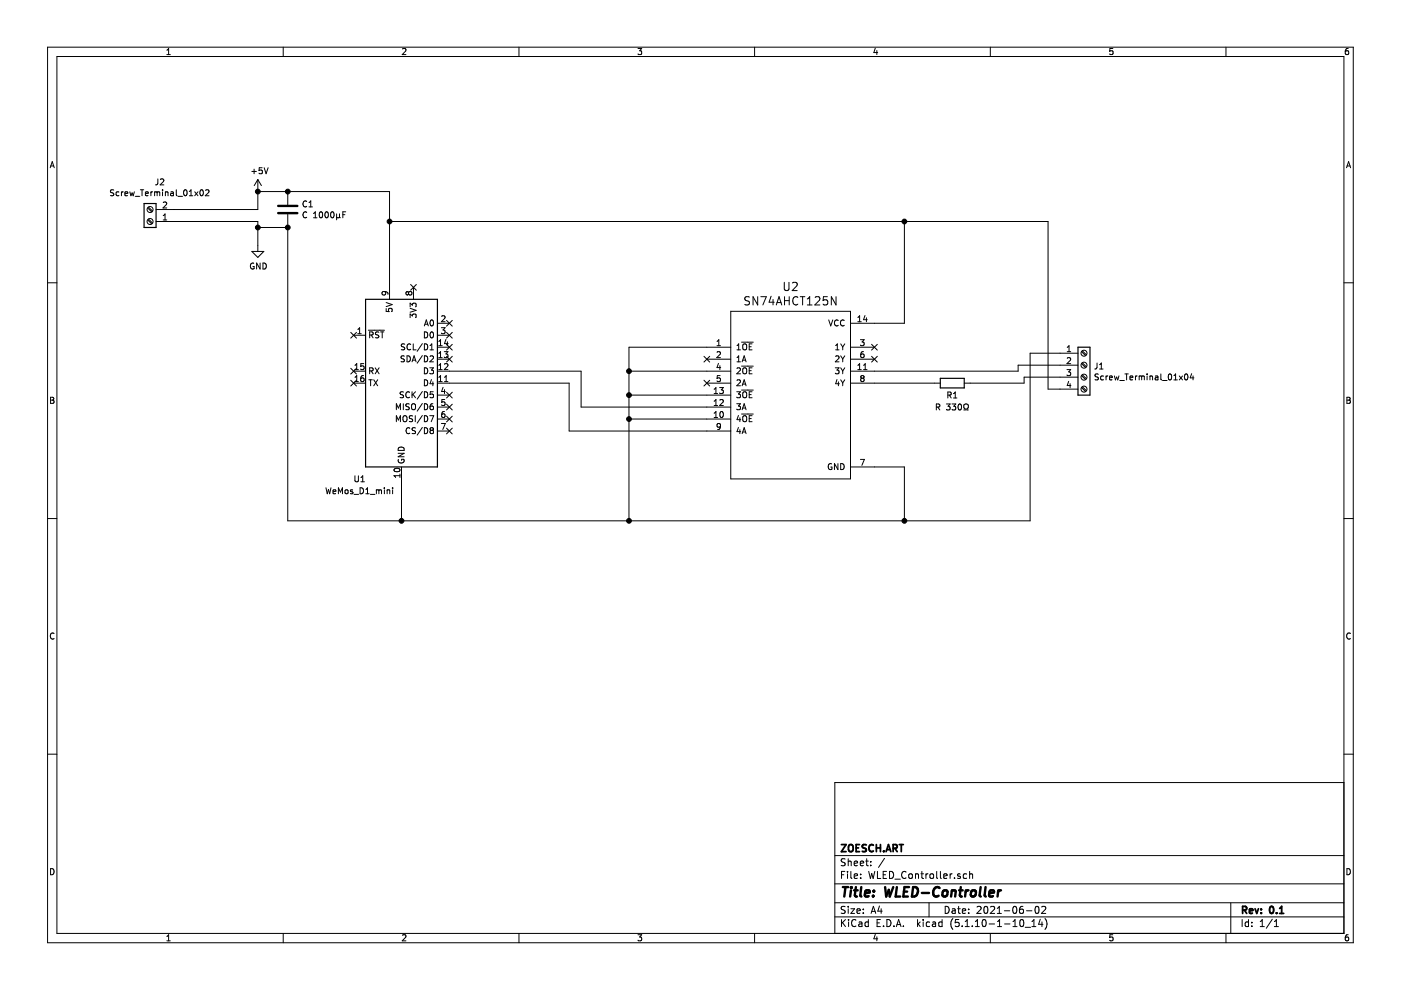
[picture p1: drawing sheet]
EESchema Schematic File Version 4
EELAYER 30 0
EELAYER END
$Descr A4 11693 8268
encoding utf-8
Sheet 1 1
Title "WLED-Controller"
Date "2021-06-02"
Rev "0.1"
Comp "ZOESCH.ART"
Comment1 ""
Comment2 ""
Comment3 ""
Comment4 ""
$EndDescr
$Comp
L power:GND #PWR02
U 1 1
P 2150 2050
F 0 "#PWR02" H 2150 1800 50  0001 C CNN
F 1 "GND" H 2155 1877 50  0000 C CNN
F 2 "" H 2150 2050 50  0001 C CNN
F 3 "" H 2150 2050 50  0001 C CNN
	1    2150 2050
	1    0    0    -1  
$EndComp
Wire Wire Line
	2150 1600 2400 1600
Wire Wire Line
	3250 1600 3250 1850
Wire Wire Line
	5250 4350 5250 3500
Wire Wire Line
	5250 3500 5900 3500
Wire Wire Line
	5250 3500 5250 3300
Wire Wire Line
	5250 3300 5900 3300
Connection ~ 5250 3500
Wire Wire Line
	5250 3300 5250 3100
Wire Wire Line
	5250 3100 5900 3100
Connection ~ 5250 3300
Wire Wire Line
	5250 3100 5250 2900
Wire Wire Line
	5250 2900 5900 2900
Connection ~ 5250 3100
Wire Wire Line
	5250 4350 7550 4350
Wire Wire Line
	7550 4350 7550 3900
Wire Wire Line
	7550 3900 7300 3900
Connection ~ 5250 4350
Wire Wire Line
	3750 3100 4850 3100
Wire Wire Line
	4850 3100 4850 3400
Wire Wire Line
	4850 3400 5900 3400
Wire Wire Line
	3750 3200 4750 3200
Wire Wire Line
	4750 3200 4750 3600
Wire Wire Line
	4750 3600 5900 3600
$Comp
L power:+5V #PWR01
U 1 1
P 2150 1600
F 0 "#PWR01" H 2150 1450 50  0001 C CNN
F 1 "+5V" H 2165 1773 50  0000 C CNN
F 2 "" H 2150 1600 50  0001 C CNN
F 3 "" H 2150 1600 50  0001 C CNN
	1    2150 1600
	1    0    0    -1  
$EndComp
$Comp
L Device:C C1
U 1 1
P 2400 1750
F 0 "C1" H 2515 1796 50  0000 L CNN
F 1 "C 1000µF" H 2515 1705 50  0000 L CNN
F 2 "Capacitor_THT:CP_Radial_D10.0mm_P5.00mm" H 2438 1600 50  0001 C CNN
F 3 "~" H 2400 1750 50  0001 C CNN
	1    2400 1750
	1    0    0    -1  
$EndComp
Wire Wire Line
	2150 1900 2150 2050
Wire Wire Line
	2150 1900 2400 1900
Wire Wire Line
	2400 1900 2400 4350
Connection ~ 2400 1900
Connection ~ 2400 1600
Wire Wire Line
	2400 1600 3250 1600
$Comp
L Connector:Screw_Terminal_01x04 J1
U 1 1
P 9050 3050
F 0 "J1" H 9130 3042 50  0000 L CNN
F 1 "Screw_Terminal_01x04" H 9130 2951 50  0000 L CNN
F 2 "TerminalBlock:TerminalBlock_bornier-4_P5.08mm" H 9050 3050 50  0001 C CNN
F 3 "~" H 9050 3050 50  0001 C CNN
	1    9050 3050
	1    0    0    -1  
$EndComp
Wire Wire Line
	7300 3100 8500 3100
Wire Wire Line
	8500 3050 8850 3050
Wire Wire Line
	7300 3200 7800 3200
Wire Wire Line
	8550 3200 8550 3150
Wire Wire Line
	8550 3150 8850 3150
Connection ~ 7550 4350
Wire Wire Line
	8100 3200 8550 3200
$Comp
L Device:R R1
U 1 1
P 7950 3200
F 0 "R1" V 8050 3200 50  0000 C CNN
F 1 "R 330Ω" V 8150 3200 50  0000 C CNN
F 2 "Resistor_THT:R_Axial_DIN0207_L6.3mm_D2.5mm_P7.62mm_Horizontal" V 7880 3200 50  0001 C CNN
F 3 "~" H 7950 3200 50  0001 C CNN
	1    7950 3200
	0    1    1    0   
$EndComp
$Comp
L Connector:Screw_Terminal_01x02 J2
U 1 1
P 1250 1850
F 0 "J2" H 1168 1525 50  0000 C CNN
F 1 "Screw_Terminal_01x02" H 1168 1616 50  0000 C CNN
F 2 "TerminalBlock:TerminalBlock_bornier-2_P5.08mm" H 1250 1850 50  0001 C CNN
F 3 "~" H 1250 1850 50  0001 C CNN
	1    1250 1850
	-1   0    0    1   
$EndComp
Wire Wire Line
	1450 1750 2150 1750
Wire Wire Line
	2150 1750 2150 1600
Wire Wire Line
	1450 1850 2150 1850
Wire Wire Line
	2150 1850 2150 1900
Connection ~ 2150 1900
Wire Wire Line
	8500 3100 8500 3050
Wire Wire Line
	8600 4350 8600 2950
Wire Wire Line
	8600 2950 8850 2950
Wire Wire Line
	7550 4350 8600 4350
Wire Wire Line
	8750 1850 8750 3250
Wire Wire Line
	8750 3250 8850 3250
$Comp
L SN74AHCT125:SN74AHCT125N U2
U 1 1
P 6600 3300
F 0 "U2" H 6600 4208 69  0000 C CNN
F 1 "SN74AHCT125N" H 6600 4088 69  0000 C CNN
F 2 "Package_DIP:DIP-14_W7.62mm_LongPads" H 6600 3300 50  0001 C CNN
F 3 "" H 6600 3300 50  0001 C CNN
	1    6600 3300
	1    0    0    -1  
$EndComp
NoConn ~ 5900 3000
NoConn ~ 5900 3200
NoConn ~ 7300 2900
NoConn ~ 7300 3000
NoConn ~ 3750 2700
NoConn ~ 3750 2800
NoConn ~ 3750 2900
NoConn ~ 3750 3000
NoConn ~ 3750 3300
NoConn ~ 3750 3400
NoConn ~ 3750 3500
NoConn ~ 3750 3600
NoConn ~ 6750 -800
NoConn ~ 6150 -450
NoConn ~ 2950 2800
NoConn ~ 2950 3100
NoConn ~ 2950 3200
Connection ~ 2150 1600
NoConn ~ 3450 2400
Wire Wire Line
	3250 1850 7550 1850
Wire Wire Line
	7300 2700 7550 2700
Wire Wire Line
	7550 2700 7550 1850
Connection ~ 7550 1850
Wire Wire Line
	7550 1850 8750 1850
Wire Wire Line
	2400 4350 3350 4350
$Comp
L MCU_Module:WeMos_D1_mini U1
U 1 1
P 3350 3200
F 0 "U1" H 3000 2400 50  0000 C CNN
F 1 "WeMos_D1_mini" H 3000 2300 50  0000 C CNN
F 2 "Module:WEMOS_D1_mini_light" H 3350 2050 50  0001 C CNN
F 3 "https://wiki.wemos.cc/products:d1:d1_mini#documentation" H 1500 2050 50  0001 C CNN
	1    3350 3200
	1    0    0    -1  
$EndComp
Wire Wire Line
	3350 4000 3350 4350
Connection ~ 3350 4350
Wire Wire Line
	3350 4350 5250 4350
Wire Wire Line
	3250 1850 3250 2400
Connection ~ 3250 1850
$EndSCHEMATC
